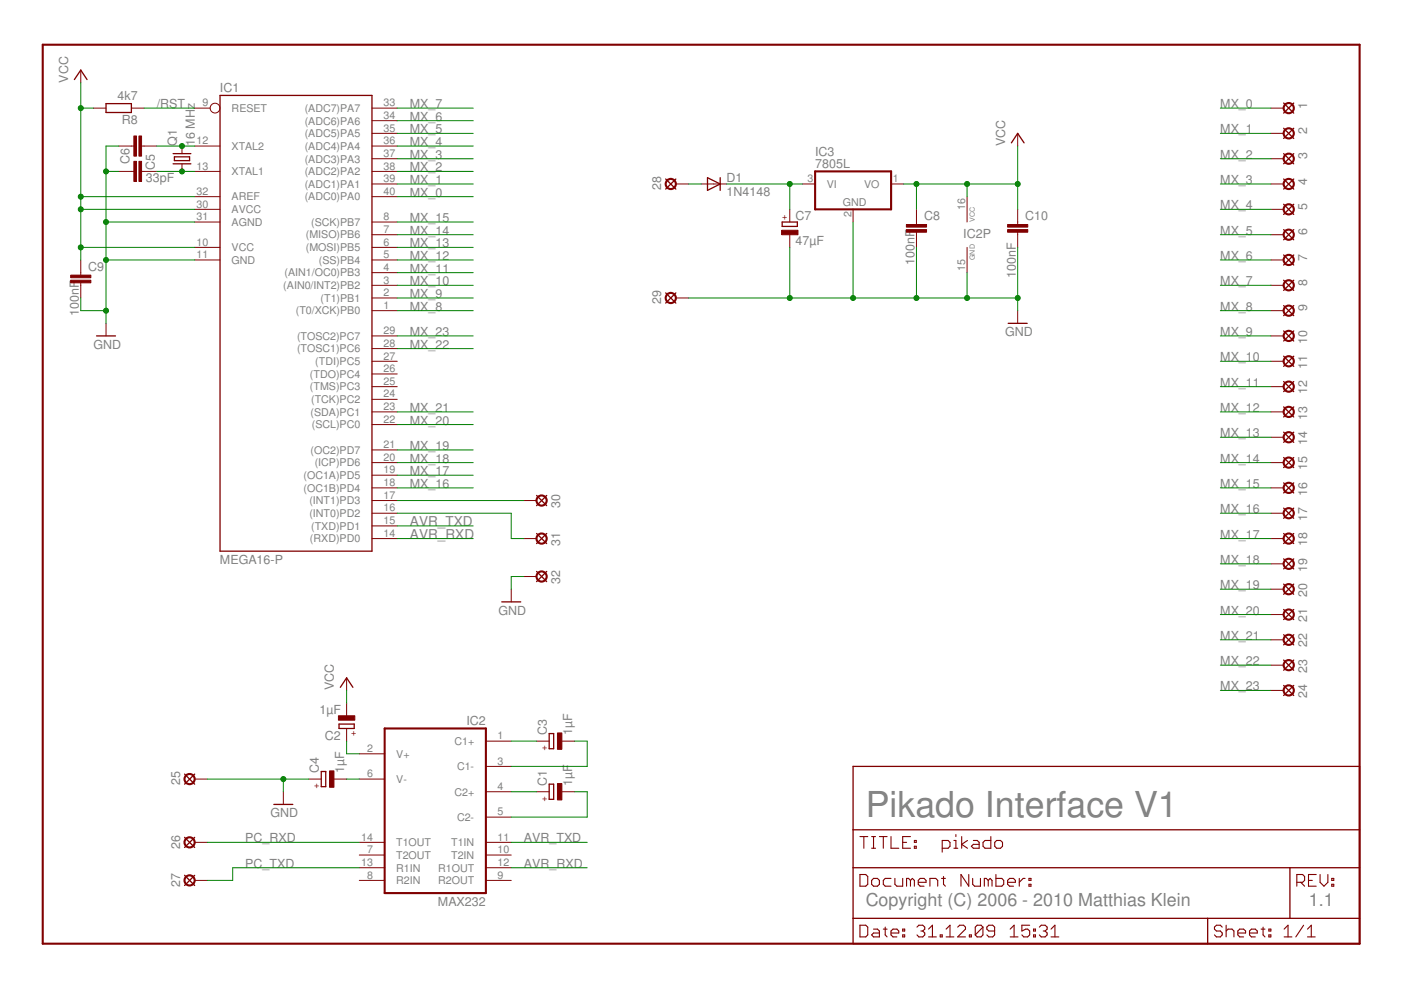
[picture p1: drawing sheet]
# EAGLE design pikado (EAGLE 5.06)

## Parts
1  LSP  [LSP]
2  LSP  [LSP]
3  LSP  [LSP]
4  LSP  [LSP]
5  LSP  [LSP]
6  LSP  [LSP]
7  LSP  [LSP]
8  LSP  [LSP]
9  LSP  [LSP]
10  LSP  [LSP]
11  LSP  [LSP]
12  LSP  [LSP]
13  LSP  [LSP]
14  LSP  [LSP]
15  LSP  [LSP]
16  LSP  [LSP]
17  LSP  [LSP]
18  LSP  [LSP]
19  LSP  [LSP]
20  LSP  [LSP]
21  LSP  [LSP]
22  LSP  [LSP]
23  LSP  [LSP]
24  LSP  [LSP]
25  LSP  [LSP]
26  LSP  [LSP]
27  LSP  [LSP]
28  LSP  [LSP]
29  LSP  [LSP]
30  LSP  [LSP]
31  LSP  [LSP]
32  LSP  [LSP]
C1  1µF  CPOL-EUE2.5-5  [E2,5-5]
C2  1µF  CPOL-EUE2.5-5  [E2,5-5]
C3  1µF  CPOL-EUE2.5-5  [E2,5-5]
C4  1µF  CPOL-EUE2.5-5  [E2,5-5]
C5  32pF  C-EU025-025X050  [C025-025X050]
C6  33pF  C-EU025-025X050  [C025-025X050]
C7  47µF  CPOL-EUE2-5  [E2-5]
C8  100nF  C-EU025-025X050  [C025-025X050]
C9  100nF  C-EU025-025X050  [C025-025X050]
C10  100nF  C-EU025-025X050  [C025-025X050]
D1  1N4148  [DO35-10]
IC1  MEGA16-P  [DIL40]
IC2  MAX232  [DIL16]
IC3  7805L  [TO92]
Q1  16 MHz  CRYTALHC49U70  [HC49U70]
R8  4k7  R-EU_0207/10  [0207/10]

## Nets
/RST: IC1.9(RESET) R8.1
AVR_RXD: IC1.14((RXD)PD0) IC2.12(R1OUT)
AVR_TXD: IC1.15((TXD)PD1) IC2.11(T1IN)
GND: 25.P$19(MP) 29.P$19(MP) 32.P$19(MP) C4.+ C5.2 C6.1 C7.- C8.2 C9.2 C10.2 IC1.11(GND) IC1.31(AGND) IC2.15(GND) IC3.2(GND)
MX_0: 1.P$19(MP) IC1.40((ADC0)PA0)
MX_1: 2.P$19(MP) IC1.39((ADC1)PA1)
MX_2: 3.P$19(MP) IC1.38((ADC2)PA2)
MX_3: 4.P$19(MP) IC1.37((ADC3)PA3)
MX_4: 5.P$19(MP) IC1.36((ADC4)PA4)
MX_5: 6.P$19(MP) IC1.35((ADC5)PA5)
MX_6: 7.P$19(MP) IC1.34((ADC6)PA6)
MX_7: 8.P$19(MP) IC1.33((ADC7)PA7)
MX_8: 9.P$19(MP) IC1.1((T0/XCK)PB0)
MX_9: 10.P$19(MP) IC1.2((T1)PB1)
MX_10: 11.P$19(MP) IC1.3((AIN0/INT2)PB2)
MX_11: 12.P$19(MP) IC1.4((AIN1/OC0)PB3)
MX_12: 13.P$19(MP) IC1.5((SS)PB4)
MX_13: 14.P$19(MP) IC1.6((MOSI)PB5)
MX_14: 15.P$19(MP) IC1.7((MISO)PB6)
MX_15: 16.P$19(MP) IC1.8((SCK)PB7)
MX_16: 17.P$19(MP) IC1.18((OC1B)PD4)
MX_17: 18.P$19(MP) IC1.19((OC1A)PD5)
MX_18: 19.P$19(MP) IC1.20((ICP)PD6)
MX_19: 20.P$19(MP) IC1.21((OC2)PD7)
MX_20: 21.P$19(MP) IC1.22((SCL)PC0)
MX_21: 22.P$19(MP) IC1.23((SDA)PC1)
MX_22: 23.P$19(MP) IC1.28((TOSC1)PC6)
MX_23: 24.P$19(MP) IC1.29((TOSC2)PC7)
N$1: C4.- IC2.6(V-)
N$2: C5.1 IC1.12(XTAL2) Q1.2
N$3: C6.2 IC1.13(XTAL1) Q1.1
N$4: 28.P$19(MP) D1.A
N$6: C7.+ D1.C IC3.3(VI)
N$7: 30.P$19(MP) IC1.17((INT1)PD3)
N$8: C3.+ IC2.1(C1+)
N$9: C1.+ IC2.4(C2+)
N$10: C3.- IC2.3(C1-)
N$11: C1.- IC2.5(C2-)
N$12: C2.+ IC2.2(V+)
N$13: 31.P$19(MP) IC1.16((INT0)PD2)
PC_RXD: 26.P$19(MP) IC2.14(T1OUT)
PC_TXD: 27.P$19(MP) IC2.13(R1IN)
VCC: C2.- C8.1 C9.1 C10.1 IC1.10(VCC) IC1.30(AVCC) IC1.32(AREF) IC2.16(VCC) IC3.1(VO) R8.2
Unconnected: IC1.24((TCK)PC2) IC1.25((TMS)PC3) IC1.26((TDO)PC4) IC1.27((TDI)PC5) IC2.7(T2OUT) IC2.8(R2IN) IC2.9(R2OUT) IC2.10(T2IN)

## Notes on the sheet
- Pikado Interface V1
- Copyright (C) 2006 - 2010 Matthias Klein | 1.1
